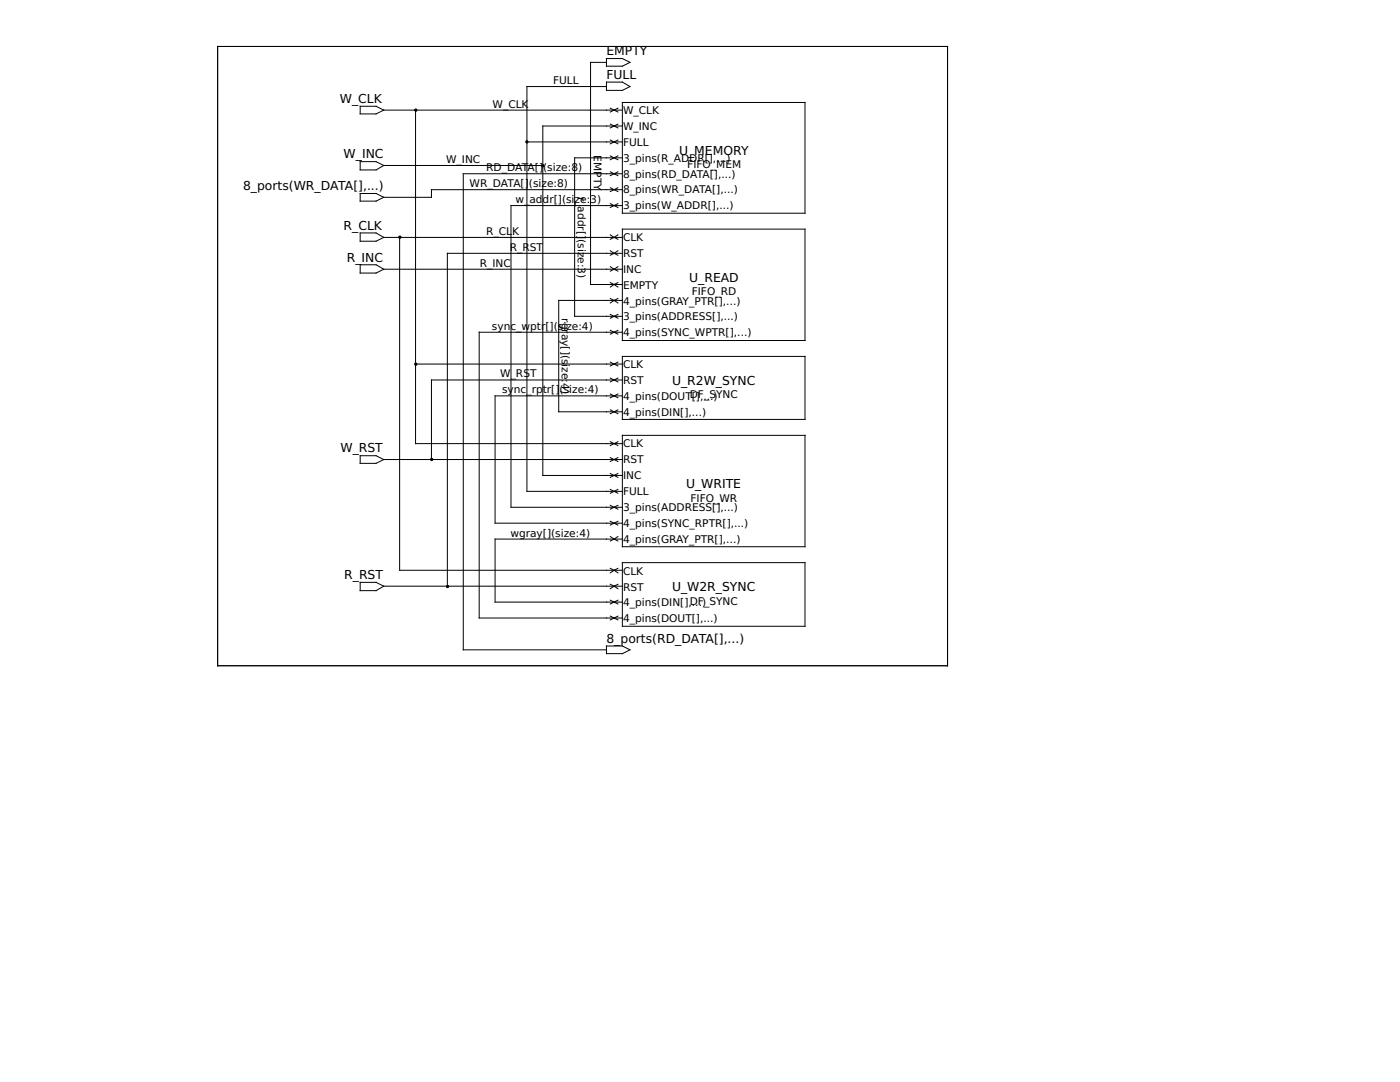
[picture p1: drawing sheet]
<svg xmlns="http://www.w3.org/2000/svg" width="279mm" height="216mm" viewBox="0 0 279 216" stroke-linecap="round" stroke-linejoin="round" font-family="sans-serif">
<g fill="none" stroke="#000" stroke-width=".2">
<path d="M43.4 9.3h145.7v123.5h-145.7zM121 12.4h-3.1v44.4h6.3M121 17.3h-15.8v80.7h19M121 11.7h3.2l1.5 .7-1.5 .8h-3.2zM121 16.4h3.2l1.5 .9-1.5 .7h-3.2zM71.9 21.2h3.2l1.5 .8-1.5 .7h-3.2zM71.9 32.3h3.2l1.5 .7-1.5 .9h-3.2zM71.9 38.6h3.2l1.5 .8-1.5 .7h-3.2zM76.6 22h47.6M76.6 33h31.7M82.9 22v66.5h41.3M105.2 28.3h19"/>
<path d="M121.8 24.8l1.5 .7M121.8 21.6l1.5 .8M121.8 27.9l1.5 .8M121.8 34.3l1.5 .8M121.8 31.1l1.5 .8M121.8 37.5l1.5 .7M123.3 24.8l-1.5 .7M123.3 21.6l-1.5 .8M123.3 27.9l-1.5 .8M123.3 34.3l-1.5 .8M123.3 31.1l-1.5 .8M123.3 37.5l-1.5 .7"/>
<path d="M124.2 20.4h36.5v22.1h-36.5zM124.2 25.1h-15.9v69.8h15.9M124.2 31.5h-9.5v31.6h9.5M124.2 34.7h-31.7v95h28.5M124.2 37.8h-38.1v1.6h-9.5M71.9 46.5h3.2l1.5 .9-1.5 .7h-3.2zM71.9 52.8h3.2l1.5 .9-1.5 .8h-3.2zM76.6 53.7h47.6M76.6 47.4h47.6M79.8 47.4v66.4h44.4M121.8 53.2l.8 .5M121.8 56.4l.8 .4"/>
<path d="M121.8 50l.8 .5M121.8 46.9l.8 .5M121.8 59.6l.8 .3M121.8 40.6l1.5 .8M122.6 53.7l.7 .4M122.6 53.7l-.8 .4M122.6 56.8l.7 .5M122.6 56.8l-.8 .5M122.6 50.5l.7 .4M122.6 50.5l-.8 .4M122.6 47.4l.7 .4M122.6 47.4l-.8 .4"/>
<path d="M122.6 59.9l.7 .6M122.6 59.9l-.8 .6M123.3 53.2l-.7 .5M123.3 56.4l-.7 .4M123.3 50l-.7 .5M123.3 46.9l-.7 .5M123.3 59.6l-.7 .3M123.3 40.6l-1.5 .8M124.2 45.7h36.5v22.2h-36.5zM124.2 50.5h-34.9v66.5M124.2 59.9h-12.7v22.3h12.7M124.2 41h-22.2v60.2h22.2"/>
<path d="M82.9 72.6h41.3M121.8 75.4l1.5 .8M121.8 72.3l1.5 .7M121.8 65.9l1.5 .8M121.8 62.7l1.5 .8M121.8 78.6l1.5 .8M123.3 75.4l-1.5 .8M123.3 72.3l-1.5 .7M123.3 65.9l-1.5 .8M123.3 62.7l-1.5 .8M123.3 78.6l-1.5 .8M124.2 71.1h36.5v12.6h-36.5z"/>
<path d="M124.2 75.8h-38.1v15.9M124.2 66.3h-28.6v57h28.6M124.2 79h-25.4v25.4h25.4M71.9 90.9h3.2l1.5 .8-1.5 .8h-3.2zM76.6 91.7h47.6M121.8 97.7l1.5 .7M121.8 94.5l1.5 .8M121.8 91.3l1.5 .8M121.8 88.1l1.5 .8M121.8 81.8l1.5 .8M123.3 97.7l-1.5 .7M123.3 94.5l-1.5 .8"/>
<path d="M123.3 91.3l-1.5 .8M123.3 88.1l-1.5 .8M123.3 81.8l-1.5 .8M124.2 86.9h36.5v22.2h-36.5zM71.9 116.2h3.2l1.5 .8-1.5 .9h-3.2zM76.6 117h47.6M121.8 116.6l.8 .4M121.8 113.4l.8 .4M121.8 119.8l1.5 .7M121.8 107.1l.8 .5M121.8 104l1.5 .8M121.8 100.8l1.5 .8"/>
<path d="M122.6 117l.7 .5M122.6 117l-.8 .5M122.6 113.8l.7 .5M122.6 113.8l-.8 .5M122.6 107.6l.7 .4M122.6 107.6l-.8 .4M123.3 116.6l-.7 .4M123.3 113.4l-.7 .4M123.3 119.8l-1.5 .7M123.3 107.1l-.7 .5M123.3 104l-1.5 .8M123.3 100.8l-1.5 .8"/>
<path d="M124.2 112.3h36.5v12.7h-36.5zM124.2 107.6h-25.4v12.5h25.4M121 128.9h3.2l1.5 .8-1.5 .7h-3.2zM121.8 122.9l1.5 .8M123.3 122.9l-1.5 .8"/>
</g>
<g fill="#000" stroke="#000" stroke-width=".2">
<circle cx="83" cy="22" r=".23"/>
<circle cx="105.2" cy="28.3" r=".23"/>
<circle cx="108.3" cy="33.1" r=".23"/>
<circle cx="79.8" cy="47.3" r=".23"/>
<circle cx="83" cy="72.7" r=".23"/>
<circle cx="86.1" cy="91.7" r=".23"/>
<circle cx="89.3" cy="117" r=".23"/>
</g>
<g font-size="2.5">
<text x="121" y="11">EMPTY</text>
<text x="121" y="15.7">FULL</text>
<text x="67.8" y="20.6">W_CLK</text>
<text x="68.6" y="31.6">W_INC</text>
<text x="135.5" y="30.9">U_MEMORY</text>
<text x="48.5" y="38">8_ports(WR_DATA[],...)</text>
<text x="68.6" y="45.8">R_CLK</text>
<text x="69.2" y="52.2">R_INC</text>
<text x="137.5" y="56.3">U_READ</text>
<text x="134.1" y="76.8">U_R2W_SYNC</text>
<text x="67.9" y="90.2">W_RST</text>
<text x="136.9" y="97.4">U_WRITE</text>
<text x="68.7" y="115.6">R_RST</text>
<text x="134.1" y="118">U_W2R_SYNC</text>
<text x="121" y="128.3">8_ports(RD_DATA[],...)</text>
</g>
<g font-size="2.1">
<text x="110.4" y="16.8">FULL</text>
<text x="98.3" y="21.5">W_CLK</text>
<text x="124.3" y="22.7">W_CLK</text>
<text x="124.3" y="25.9">W_INC</text>
<text x="124.3" y="29.1">FULL</text>
<text x="89" y="32.5">W_INC</text>
<text x="97" y="34.2">RD_DAT</text>
<text x="105.3" y="34.2">A[]</text>
<text x="108.4" y="34.2">(size:8)</text>
<text x="118.5" y="31" transform="rotate(90 118.5 31)">EMPTY</text>
<text x="124.3" y="35.4">8_pins(RD_DATA[],...)</text>
<text x="124.3" y="32.3">3_pins(R_ADDR[],...)</text>
<text x="137.2" y="33.5">FIFO_MEM</text>
<text x="93.7" y="37.3">WR_DATA[]</text>
<text x="102.9" y="40.5">w_</text>
<text x="105.6" y="37.3">(size:8)</text>
<text x="105.7" y="40.5">addr[](size:3)</text>
<text x="115.3" y="39.2" transform="rotate(90 115.3 39.2)">r_</text>
<text x="115.3" y="41.2" transform="rotate(90 115.3 41.2)">addr[]</text>
<text x="124.3" y="38.6">8_pins(WR_DATA[],...)</text>
<text x="124.3" y="41.8">3_pins(W_ADDR[],...)</text>
<text x="97" y="46.9">R_CL</text>
<text x="102.2" y="46.9">K</text>
<text x="115.3" y="47.7" transform="rotate(90 115.3 47.7)">(size:3)</text>
<text x="95.8" y="53.2">R_INC</text>
<text x="101.7" y="50">R_R</text>
<text x="105.7" y="50">ST</text>
<text x="124.3" y="51.3">RST</text>
<text x="124.3" y="48.1">CLK</text>
<text x="124.3" y="54.5">INC</text>
<text x="124.3" y="57.7">EMPTY</text>
<text x="138" y="58.9">FIFO_RD</text>
<text x="98.2" y="65.8">sync_wptr</text>
<text x="108.9" y="65.8">[](size:4)</text>
<text x="112.1" y="63.5" transform="rotate(90 112.1 63.5)">rgr</text>
<text x="124.3" y="63.9">3_pins(ADDRESS[],...)</text>
<text x="124.3" y="60.8">4_pins(GRAY_PTR[],...)</text>
<text x="112.1" y="66.6" transform="rotate(90 112.1 66.6)">ay[](s</text>
<text x="124.3" y="67.1">4_pins(SYNC_WPTR[],...)</text>
<text x="99.8" y="75.3">W_RS</text>
<text x="105.8" y="75.3">T</text>
<text x="112.1" y="72.7" transform="rotate(90 112.1 72.7)">ize:</text>
<text x="112.1" y="76.4" transform="rotate(90 112.1 76.4)">4)</text>
<text x="124.3" y="73.4">CLK</text>
<text x="124.3" y="76.6">RST</text>
<text x="100.2" y="78.5">sy</text>
<text x="102.6" y="78.5">nc_rp</text>
<text x="108.3" y="78.5">tr[]</text>
<text x="111.7" y="78.5">(size:4)</text>
<text x="124.3" y="79.8">4_pins(DOUTDF_SYNC</text>
<text x="124.3" y="82.9">4_pins(DIN[],...)</text>
<text x="138.1" y="79.8">[],...)</text>
<text x="124.3" y="89.3">CLK</text>
<text x="124.3" y="92.5">RST</text>
<text x="124.3" y="95.6">INC</text>
<text x="124.3" y="98.8">FULL</text>
<text x="124.3" y="102">3_pins(ADDRESS[],...)</text>
<text x="137.8" y="100.1">FIFO_WR</text>
<text x="101.9" y="107.1">wgray[](size:4)</text>
<text x="124.3" y="105.2">4_pins(SYNC_RPTR[],...)</text>
<text x="124.3" y="108.3">4_pins(GRAY_PTR[],...)</text>
<text x="124.3" y="114.7">CLK</text>
<text x="124.3" y="117.9">RST</text>
<text x="124.3" y="120.9">4_pins(DIN[],DF_SYNC</text>
<text x="124.3" y="124.1">4_pins(DOUT[],...)</text>
<text x="138.1" y="120.9">...)</text>
</g>
</svg>
